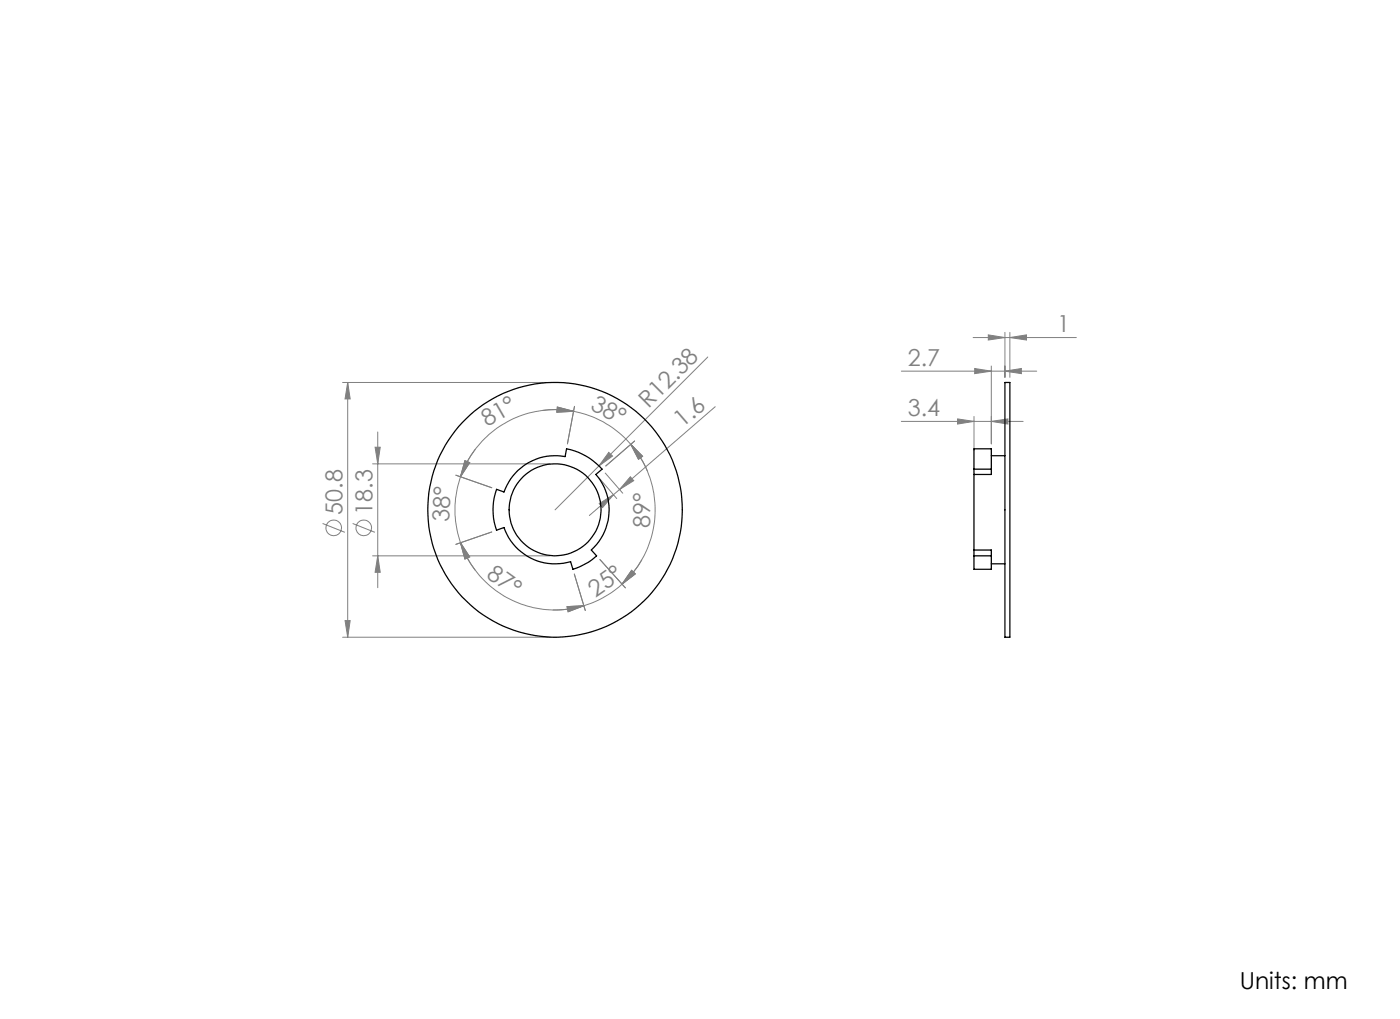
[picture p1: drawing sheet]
<svg xmlns="http://www.w3.org/2000/svg" width="279mm" height="203mm" viewBox="0 0 279 203" stroke-linecap="round" stroke-linejoin="round" font-family="sans-serif">
<g fill="none" stroke="#808080" stroke-width=".2">
<path d="M68.4 76.3h41.4M69.4 76.3l.5 3.3h-1zM69.4 76.3v50.8M141.3 71.2l-30.5 30.5M179.9 74h27M194.2 67.3h20.6M194.5 73.5l3.3 .5-3.3 .5zM197.2 66.8l3.4 .5-3.4 .5zM197.8 73v15.5M200.6 74l3.2-.5v1zM200.6 66.3v8.9M201.5 67.3l3.4-.5v1z"/>
<path d="M201.5 66.3v8.9M74.4 92.5h35.4M74.9 89.2h1l-.5 3.3zM75.4 86.1v31.1M91 94.8l7.1 2.5M91.9 95.1a20.3 20.3 0 0 0 0 13.1M92.8 91.9l.9 .4-1.8 2.8zM94.9 89.6a20.9 20.9 0 0 0-3 5.5M108.2 81.8a19 19 0 0 1 6.3 .2M111.2 81.2l3.3 .8-3.4 .2zM114.5 82a19.7 19.7 0 0 1 11.4 6.6M114.5 82a20.1 20.1 0 0 0-22.6 13.1"/>
<path d="M114.7 81l-1.5 7.5M119.6 95.4l3.5 4M120.8 94.3l3.5 4.1M121.5 90.2l.7 .7-2.7 2zM122.4 98.6l-4.8 4.2M123.6 97.6l-1.2 1M125.8 95.1l.7 .7-2.9 1.8zM125.9 88.6l2.3 2.4-.8 .6zM125.9 88.6a20 20 0 0 1 3.3 5.3M125.9 88.6a20 20 0 0 1-1.8 27.9M126.6 87.9l-5.7 5M142.7 81.1l-19.1 16.5"/>
<path d="M179.9 84h24.3M191.1 83.5l3.3 .5-3.3 .6zM194.4 83v6.9M197.8 84l3.4-.5v1.1zM64.4 104.4l4.4 1.8M70.4 104.4l4.4 1.8M74.4 110.8h35.4M75.4 110.8l.5 3.3h-1zM91.9 108.2l1.8 2.9-.9 .4zM91.9 108.2a21.4 21.4 0 0 0 3 5.5M91.9 108.2a20 20 0 0 0 24.6 12.6M98.1 106.1l-7.1 2.4"/>
<path d="M114.6 114.5l2.2 7.2M119.6 100.4l2.8-1.8-2.1 2.6zM119.7 111.6l5.1 5.6M124.1 116.5a20.3 20.3 0 0 1-7.6 4.3M126 113.7l.8 .7-2.7 2.1zM128.1 111.6a20.8 20.8 0 0 1-4 4.9M68.4 127.1h41.4M68.9 123.8h1l-.5 3.3zM113.2 121l3.3-.2-3.1 1.2zM116.5 120.8a21.4 21.4 0 0 1-6.2 .8"/>
<circle cx="66.6" cy="105.3" r="1.55"/>
<circle cx="72.6" cy="105.3" r="1.55"/>
</g>
<g fill="#808080">
<path d="M121.5 90.2l.7 .7-2.7 2z"/>
<path d="M125.9 88.6l2.3 2.4-.8 .6zM111.2 81.2l3.3 .8-3.4 .2z"/>
<path d="M197.8 84l3.4-.5v1.1zM191.1 83.5l3.3 .5-3.3 .6z"/>
<path d="M197.2 66.8l3.4 .5-3.4 .5zM201.5 67.3l3.4-.5v1zM194.5 73.5l3.3 .5-3.3 .5zM200.6 74l3.2-.5v1z"/>
<path d="M111.2 81.2l3.3 .8-3.4 .2zM92.8 91.9l.9 .4-1.8 2.8z"/>
<path d="M113.2 121l3.3-.2-3.1 1.2zM126 113.7l.8 .7-2.7 2.1z"/>
<path d="M125.8 95.1l.7 .7-2.9 1.8zM119.6 100.4l2.8-1.8-2.1 2.6z"/>
<path d="M92.8 91.9l.9 .4-1.8 2.8zM91.9 108.2l1.8 2.9-.9 .4z"/>
<path d="M126 113.7l.8 .7-2.7 2.1zM125.9 88.6l2.3 2.4-.8 .6z"/>
<path d="M69.4 76.3l.5 3.3h-1zM68.9 123.8h1l-.5 3.3zM74.9 89.2h1l-.5 3.3zM75.4 110.8l.5 3.3h-1z"/>
<path d="M91.9 108.2l1.8 2.9-.9 .4zM113.2 121l3.3-.2-3.1 1.2z"/>
</g>
<g fill="none" stroke="#000" stroke-width=".25">
<path d="M200.6 76.3h.9v50.8h-.9zM99.1 97.6l1.5 .5a10.8 10.8 0 0 1 12.2-7l.3-1.6a12.8 12.8 0 0 1 7.1 4.1l-1.3 1a10.8 10.8 0 0 1-.9 15.1l1.1 1.1a13.1 13.1 0 0 1-4.8 2.7l-.4-1.5a10.8 10.8 0 0 1-13.3-6.8l-1.5 .5a12.1 12.1 0 0 1 0-8.1zM194.4 94.6v15.1M194.4 93.6v-4.1h3.4v4.1M194.4 93.6h3.4M194.4 93.6v1M197.8 90.9h2.8M197.8 93.6v1h-3.4M194.4 110.8v2.7h3.4v-2.7M194.4 109.7h3.4v1.1M194.4 109.7v1.1M194.4 110.8h3.4"/>
<path d="M197.8 112.4h2.8"/>
<circle cx="110.8" cy="101.7" r="9.2"/>
<circle cx="110.8" cy="101.7" r="25.4"/>
</g>
<g font-size="4.7" fill="#808080">
<text x="211" y="66.3">1</text>
<text x="181.2" y="73">2.7</text>
<text x="117.6" y="81.5" transform="rotate(28 117.6 81.5)">38°</text>
<text x="129.4" y="81.6" transform="rotate(-45 129.4 81.6)">R12.38</text>
<text x="181.2" y="83">3.4</text>
<text x="97.2" y="85.2" transform="rotate(-30 97.2 85.2)">81°</text>
<text x="136.2" y="85.4" transform="rotate(-41 136.2 85.4)">1.6</text>
<text x="68.3" y="102.7" transform="rotate(-90 68.3 102.7)">50.8</text>
<text x="74.3" y="102.7" transform="rotate(-90 74.3 102.7)">18.3</text>
<text x="89.7" y="104.2" transform="rotate(-87 89.7 104.2)">38°</text>
<text x="129.7" y="105.3" transform="rotate(-90 129.7 105.3)">89°</text>
<text x="96.9" y="115" transform="rotate(36 96.9 115)">87°</text>
<text x="118.8" y="119.2" transform="rotate(-35 118.8 119.2)">25°</text>
</g>
<text font-size="4.7" x="247.4" y="197.1">Units: mm</text>
</svg>
